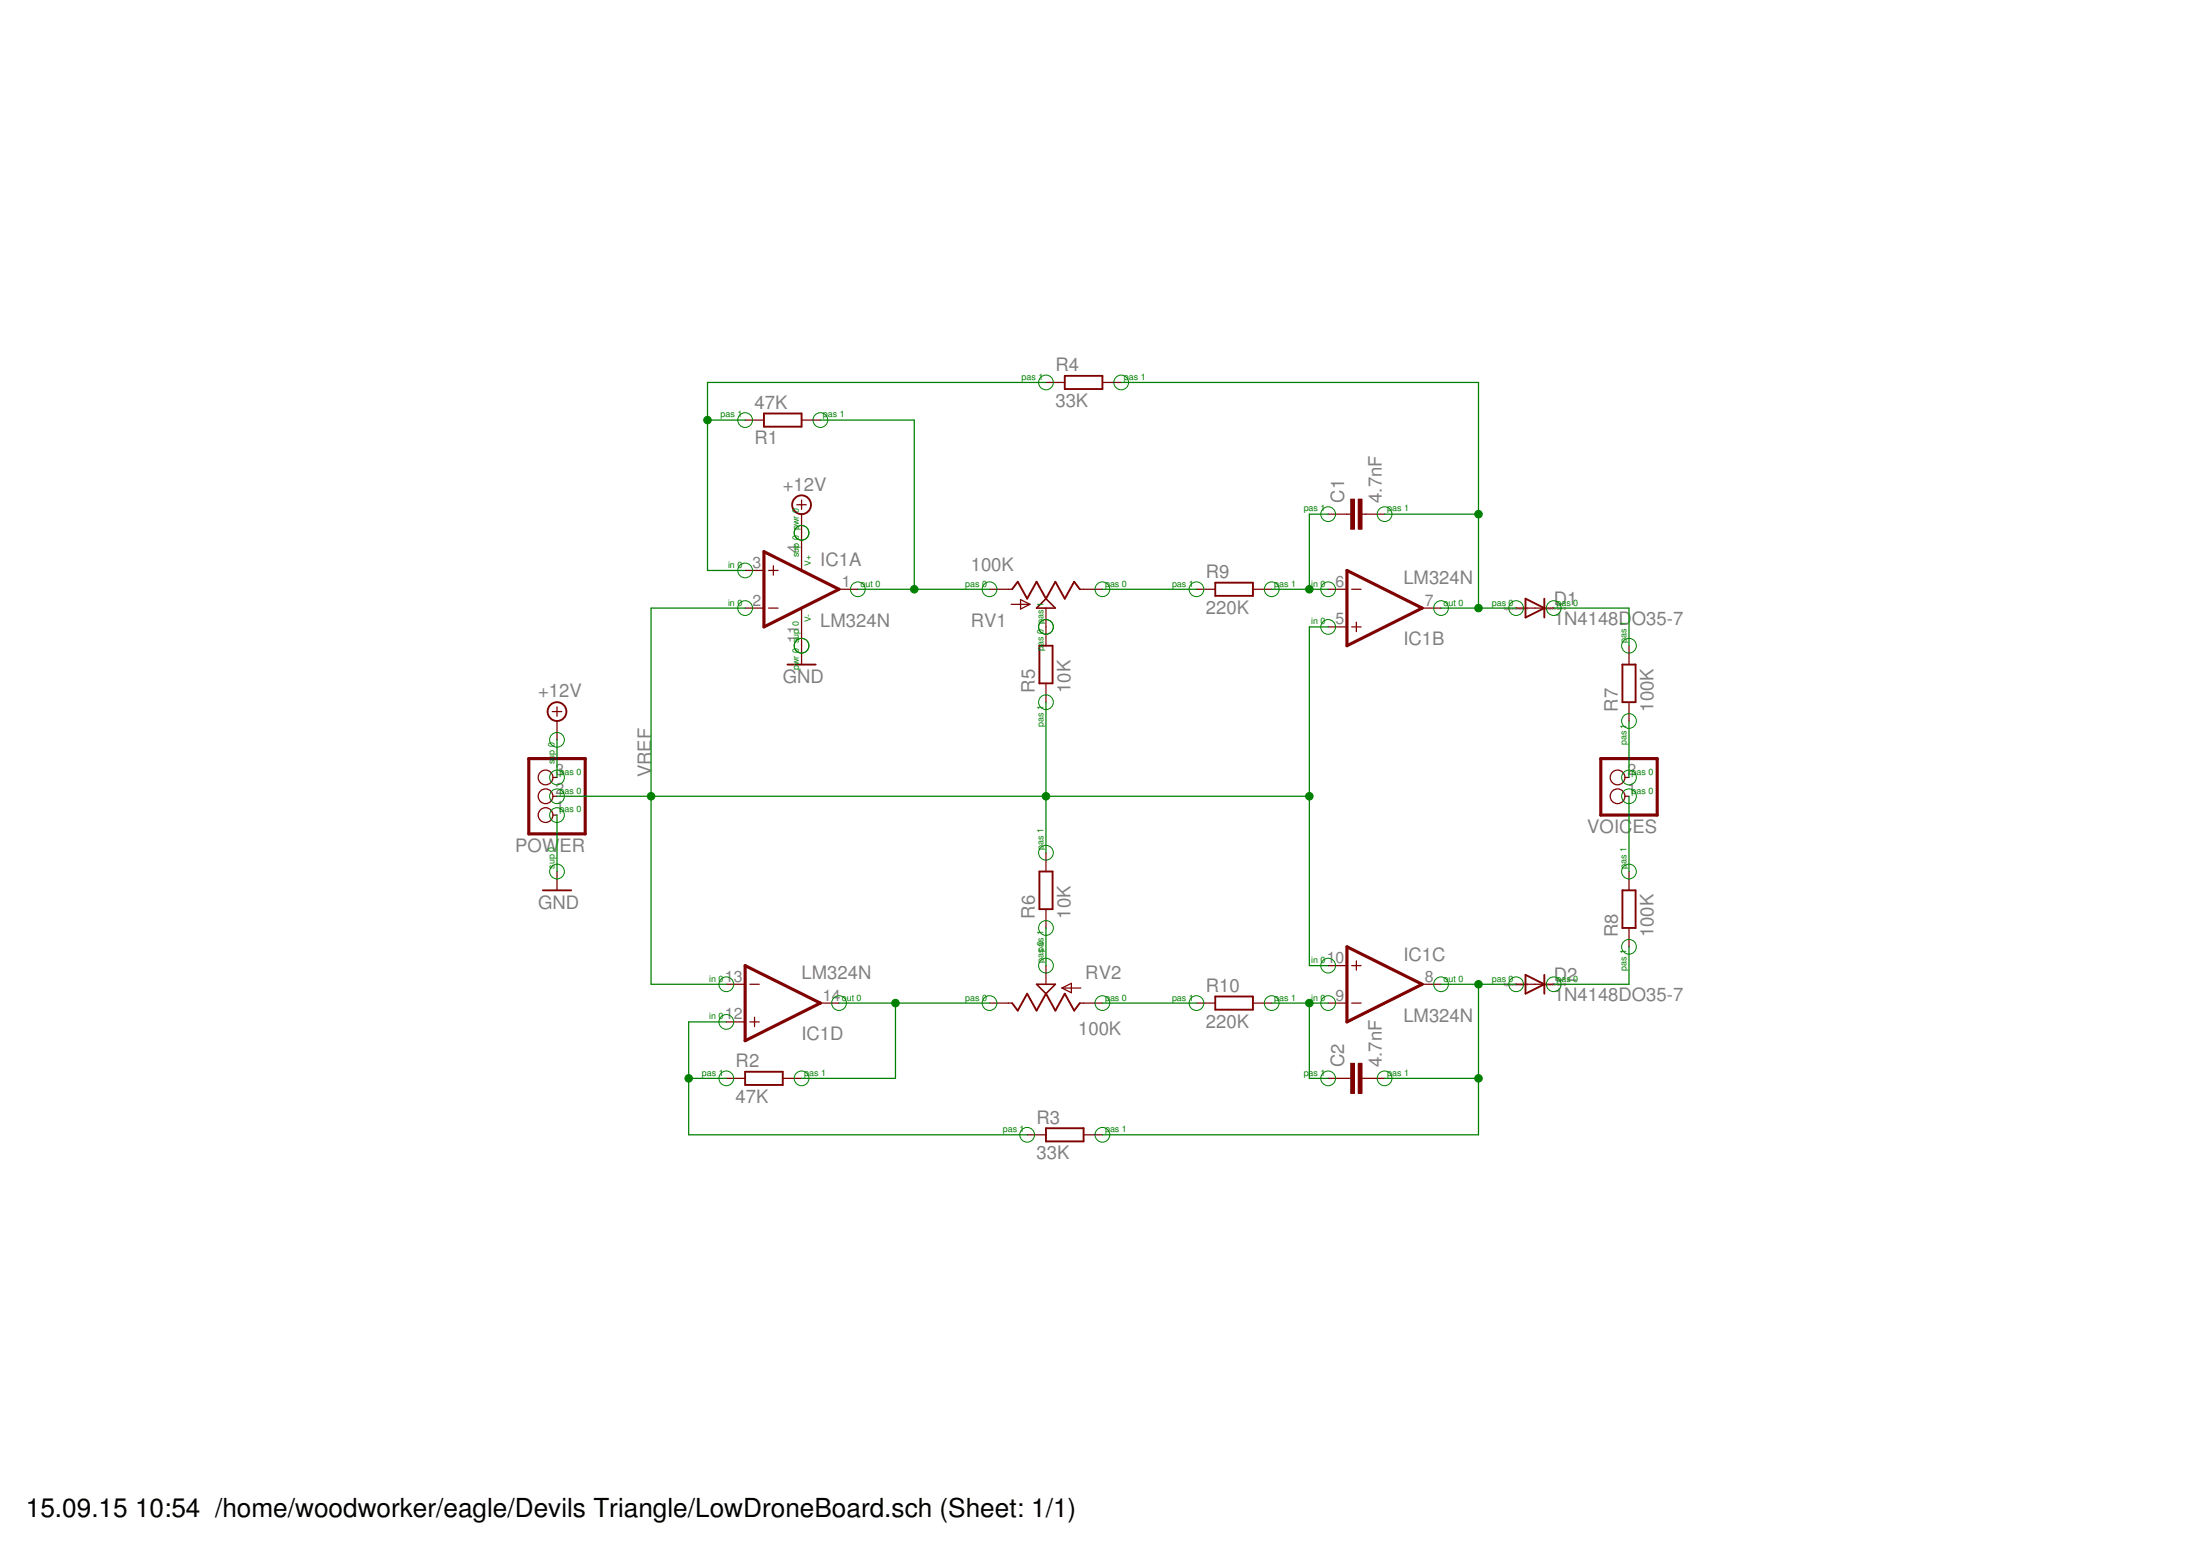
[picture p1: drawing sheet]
<?xml version="1.0" encoding="utf-8"?>
<!DOCTYPE eagle SYSTEM "eagle.dtd">
<!--
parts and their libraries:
SparkFun-Electromechanical: Licensing: Creative Commons ShareAlike 4.0 International - https://creativecommons.org/licenses/by-sa/4.0
-->
<eagle version="7.4.0">
<drawing>
<settings>
<setting alwaysvectorfont="no"/>
<setting verticaltext="up"/>
</settings>
<grid distance="0.1" unitdist="inch" unit="inch" style="lines" multiple="1" display="no" altdistance="0.01" altunitdist="inch" altunit="inch"/>
<schematic xreflabel="%F%N/%S.%C%R" xrefpart="/%S.%C%R">
<libraries>
<library name="linear">
<symbols>
<symbol name="OPAMP">
<wire x1="-5.08" y1="5.08" x2="-5.08" y2="-5.08" width="0.4064" layer="94"/>
<wire x1="-5.08" y1="-5.08" x2="5.08" y2="0" width="0.4064" layer="94"/>
<wire x1="5.08" y1="0" x2="-5.08" y2="5.08" width="0.4064" layer="94"/>
<wire x1="-3.81" y1="3.175" x2="-3.81" y2="1.905" width="0.1524" layer="94"/>
<wire x1="-4.445" y1="2.54" x2="-3.175" y2="2.54" width="0.1524" layer="94"/>
<wire x1="-4.445" y1="-2.54" x2="-3.175" y2="-2.54" width="0.1524" layer="94"/>
<text x="2.54" y="3.175" size="1.778" layer="95">&gt;NAME</text>
<text x="2.54" y="-5.08" size="1.778" layer="96">&gt;VALUE</text>
<pin name="-IN" x="-7.62" y="-2.54" visible="pad" length="short" direction="in"/>
<pin name="+IN" x="-7.62" y="2.54" visible="pad" length="short" direction="in"/>
<pin name="OUT" x="7.62" y="0" visible="pad" length="short" direction="out" rot="R180"/>
</symbol>
<symbol name="PWR+-">
<text x="1.27" y="3.175" size="0.8128" layer="93" rot="R90">V+</text>
<text x="1.27" y="-4.445" size="0.8128" layer="93" rot="R90">V-</text>
<pin name="V+" x="0" y="7.62" visible="pad" length="middle" direction="pwr" rot="R270"/>
<pin name="V-" x="0" y="-7.62" visible="pad" length="middle" direction="pwr" rot="R90"/>
</symbol>
</symbols>
<devicesets>
<deviceset name="LM324" prefix="IC">
<gates>
<gate name="A" symbol="OPAMP" x="15.24" y="10.16" swaplevel="1"/>
<gate name="B" symbol="OPAMP" x="43.18" y="10.16" swaplevel="1"/>
<gate name="C" symbol="OPAMP" x="15.24" y="-10.16" swaplevel="1"/>
<gate name="D" symbol="OPAMP" x="43.18" y="-7.62" swaplevel="1"/>
<gate name="P" symbol="PWR+-" x="15.24" y="10.16" addlevel="request"/>
</gates>
<devices>
<device name="N" package="DIL14">
<connects>
<connect gate="A" pin="+IN" pad="3"/>
<connect gate="A" pin="-IN" pad="2"/>
<connect gate="A" pin="OUT" pad="1"/>
<connect gate="B" pin="+IN" pad="5"/>
<connect gate="B" pin="-IN" pad="6"/>
<connect gate="B" pin="OUT" pad="7"/>
<connect gate="C" pin="+IN" pad="10"/>
<connect gate="C" pin="-IN" pad="9"/>
<connect gate="C" pin="OUT" pad="8"/>
<connect gate="D" pin="+IN" pad="12"/>
<connect gate="D" pin="-IN" pad="13"/>
<connect gate="D" pin="OUT" pad="14"/>
<connect gate="P" pin="V+" pad="4"/>
<connect gate="P" pin="V-" pad="11"/>
</connects>
<technologies>
<technology name=""/>
</technologies>
</device>
<device name="D" package="SO14">
<connects>
<connect gate="A" pin="+IN" pad="3"/>
<connect gate="A" pin="-IN" pad="2"/>
<connect gate="A" pin="OUT" pad="1"/>
<connect gate="B" pin="+IN" pad="5"/>
<connect gate="B" pin="-IN" pad="6"/>
<connect gate="B" pin="OUT" pad="7"/>
<connect gate="C" pin="+IN" pad="10"/>
<connect gate="C" pin="-IN" pad="9"/>
<connect gate="C" pin="OUT" pad="8"/>
<connect gate="D" pin="+IN" pad="12"/>
<connect gate="D" pin="-IN" pad="13"/>
<connect gate="D" pin="OUT" pad="14"/>
<connect gate="P" pin="V+" pad="4"/>
<connect gate="P" pin="V-" pad="11"/>
</connects>
<technologies>
<technology name=""/>
</technologies>
</device>
</devices>
</deviceset>
</devicesets>
</library>
<library name="diode">
<symbols>
<symbol name="D">
<wire x1="-1.27" y1="-1.27" x2="1.27" y2="0" width="0.254" layer="94"/>
<wire x1="1.27" y1="0" x2="-1.27" y2="1.27" width="0.254" layer="94"/>
<wire x1="1.27" y1="1.27" x2="1.27" y2="0" width="0.254" layer="94"/>
<wire x1="-1.27" y1="1.27" x2="-1.27" y2="-1.27" width="0.254" layer="94"/>
<wire x1="1.27" y1="0" x2="1.27" y2="-1.27" width="0.254" layer="94"/>
<text x="2.54" y="0.4826" size="1.778" layer="95">&gt;NAME</text>
<text x="2.54" y="-2.3114" size="1.778" layer="96">&gt;VALUE</text>
<pin name="A" x="-2.54" y="0" visible="off" length="short" direction="pas"/>
<pin name="C" x="2.54" y="0" visible="off" length="short" direction="pas" rot="R180"/>
<text x="-2.54" y="0" size="0.4064" layer="99" align="center">SpiceOrder 1</text>
<text x="2.54" y="0" size="0.4064" layer="99" align="center">SpiceOrder 2</text>
</symbol>
</symbols>
<devicesets>
<deviceset name="1N4148" prefix="D">
<gates>
<gate name="G$1" symbol="D" x="0" y="0"/>
</gates>
<devices>
<device name="DO35-10" package="DO35-10">
<connects>
<connect gate="G$1" pin="A" pad="A"/>
<connect gate="G$1" pin="C" pad="C"/>
</connects>
<technologies>
<technology name=""/>
</technologies>
</device>
<device name="DO35-7" package="DO35-7">
<connects>
<connect gate="G$1" pin="A" pad="A"/>
<connect gate="G$1" pin="C" pad="C"/>
</connects>
<technologies>
<technology name=""/>
</technologies>
</device>
</devices>
</deviceset>
</devicesets>
</library>
<library name="SparkFun-Electromechanical">
<symbols>
<symbol name="POT">
<wire x1="0" y1="-5.08" x2="0" y2="-4.572" width="0.1524" layer="94"/>
<wire x1="0" y1="-4.572" x2="-1.016" y2="-3.81" width="0.254" layer="94"/>
<wire x1="-1.016" y1="-3.81" x2="1.27" y2="-2.54" width="0.254" layer="94"/>
<wire x1="1.27" y1="-2.54" x2="-1.016" y2="-1.27" width="0.254" layer="94"/>
<wire x1="-1.016" y1="-1.27" x2="1.27" y2="0" width="0.254" layer="94"/>
<wire x1="1.27" y1="0" x2="-1.016" y2="1.27" width="0.254" layer="94"/>
<wire x1="-1.016" y1="1.27" x2="1.27" y2="2.54" width="0.254" layer="94"/>
<wire x1="1.27" y1="2.54" x2="-1.016" y2="3.81" width="0.254" layer="94"/>
<wire x1="-1.016" y1="3.81" x2="0" y2="4.572" width="0.254" layer="94"/>
<wire x1="0" y1="4.572" x2="0" y2="5.08" width="0.1524" layer="94"/>
<wire x1="1.27" y1="0" x2="2.54" y2="1.27" width="0.2032" layer="94"/>
<wire x1="2.54" y1="-1.27" x2="1.27" y2="0" width="0.2032" layer="94"/>
<wire x1="2.54" y1="1.27" x2="2.54" y2="-1.27" width="0.2032" layer="94"/>
<wire x1="2.032" y1="-4.699" x2="2.032" y2="-2.159" width="0.1524" layer="94"/>
<wire x1="2.032" y1="-2.159" x2="2.667" y2="-3.429" width="0.1524" layer="94"/>
<wire x1="2.667" y1="-3.429" x2="1.397" y2="-3.429" width="0.1524" layer="94"/>
<wire x1="1.397" y1="-3.429" x2="2.032" y2="-2.159" width="0.1524" layer="94"/>
<text x="5.08" y="-10.16" size="1.778" layer="95" rot="R90">&gt;NAME</text>
<text x="-2.54" y="-10.16" size="1.778" layer="95" rot="R90">&gt;Value</text>
<pin name="A" x="0" y="-7.62" visible="off" length="short" direction="pas" rot="R90"/>
<pin name="E" x="0" y="7.62" visible="off" length="short" direction="pas" rot="R270"/>
<pin name="S" x="5.08" y="0" visible="off" length="short" direction="pas" rot="R180"/>
</symbol>
</symbols>
<devicesets>
<deviceset name="POT" prefix="RV" uservalue="yes">
<gates>
<gate name="G$1" symbol="POT" x="0" y="0"/>
</gates>
<devices>
<device name="" package="ALPS_POT">
<connects>
<connect gate="G$1" pin="A" pad="P$3"/>
<connect gate="G$1" pin="E" pad="P$1"/>
<connect gate="G$1" pin="S" pad="P$2"/>
</connects>
<technologies>
<technology name="">
<attribute name="PROD_ID" value="RES-09177" constant="no"/>
</technology>
</technologies>
</device>
<device name="TRIM" package="TRIM_POT">
<connects>
<connect gate="G$1" pin="A" pad="3"/>
<connect gate="G$1" pin="E" pad="2"/>
<connect gate="G$1" pin="S" pad="1"/>
</connects>
<technologies>
<technology name=""/>
</technologies>
</device>
<device name="100K_3362U" package="3362U">
<connects>
<connect gate="G$1" pin="A" pad="P$3"/>
<connect gate="G$1" pin="E" pad="P$1"/>
<connect gate="G$1" pin="S" pad="P$2"/>
</connects>
<technologies>
<technology name=""/>
</technologies>
</device>
<device name="-RV16AF-20" package="POT_ALPHA_RV16AF-20">
<connects>
<connect gate="G$1" pin="A" pad="1"/>
<connect gate="G$1" pin="E" pad="3"/>
<connect gate="G$1" pin="S" pad="2"/>
</connects>
<technologies>
<technology name=""/>
</technologies>
</device>
<device name="MAM" package="POT_MAMMOTH">
<connects>
<connect gate="G$1" pin="A" pad="P$2"/>
<connect gate="G$1" pin="E" pad="P$3"/>
<connect gate="G$1" pin="S" pad="P$1"/>
</connects>
<technologies>
<technology name=""/>
</technologies>
</device>
<device name="ALPS-KIT" package="ALPS_POT_KIT">
<connects>
<connect gate="G$1" pin="A" pad="P$3"/>
<connect gate="G$1" pin="E" pad="P$1"/>
<connect gate="G$1" pin="S" pad="P$2"/>
</connects>
<technologies>
<technology name="">
<attribute name="PROD_ID" value="RES-09177" constant="no"/>
</technology>
</technologies>
</device>
</devices>
</deviceset>
</devicesets>
</library>
<library name="pinhead">
<symbols>
<symbol name="PINHD3">
<wire x1="-6.35" y1="-5.08" x2="1.27" y2="-5.08" width="0.4064" layer="94"/>
<wire x1="1.27" y1="-5.08" x2="1.27" y2="5.08" width="0.4064" layer="94"/>
<wire x1="1.27" y1="5.08" x2="-6.35" y2="5.08" width="0.4064" layer="94"/>
<wire x1="-6.35" y1="5.08" x2="-6.35" y2="-5.08" width="0.4064" layer="94"/>
<text x="-6.35" y="5.715" size="1.778" layer="95">&gt;NAME</text>
<text x="-6.35" y="-7.62" size="1.778" layer="96">&gt;VALUE</text>
<pin name="1" x="-2.54" y="2.54" visible="pad" length="short" direction="pas" function="dot"/>
<pin name="2" x="-2.54" y="0" visible="pad" length="short" direction="pas" function="dot"/>
<pin name="3" x="-2.54" y="-2.54" visible="pad" length="short" direction="pas" function="dot"/>
</symbol>
<symbol name="PINHD2">
<wire x1="-6.35" y1="-2.54" x2="1.27" y2="-2.54" width="0.4064" layer="94"/>
<wire x1="1.27" y1="-2.54" x2="1.27" y2="5.08" width="0.4064" layer="94"/>
<wire x1="1.27" y1="5.08" x2="-6.35" y2="5.08" width="0.4064" layer="94"/>
<wire x1="-6.35" y1="5.08" x2="-6.35" y2="-2.54" width="0.4064" layer="94"/>
<text x="-6.35" y="5.715" size="1.778" layer="95">&gt;NAME</text>
<text x="-6.35" y="-5.08" size="1.778" layer="96">&gt;VALUE</text>
<pin name="1" x="-2.54" y="2.54" visible="pad" length="short" direction="pas" function="dot"/>
<pin name="2" x="-2.54" y="0" visible="pad" length="short" direction="pas" function="dot"/>
</symbol>
</symbols>
<devicesets>
<deviceset name="PINHD-1X3" prefix="JP" uservalue="yes">
<gates>
<gate name="A" symbol="PINHD3" x="0" y="0"/>
</gates>
<devices>
<device name="" package="1X03">
<connects>
<connect gate="A" pin="1" pad="1"/>
<connect gate="A" pin="2" pad="2"/>
<connect gate="A" pin="3" pad="3"/>
</connects>
<technologies>
<technology name=""/>
</technologies>
</device>
<device name="/90" package="1X03/90">
<connects>
<connect gate="A" pin="1" pad="1"/>
<connect gate="A" pin="2" pad="2"/>
<connect gate="A" pin="3" pad="3"/>
</connects>
<technologies>
<technology name=""/>
</technologies>
</device>
</devices>
</deviceset>
<deviceset name="PINHD-1X2" prefix="JP" uservalue="yes">
<gates>
<gate name="G$1" symbol="PINHD2" x="0" y="0"/>
</gates>
<devices>
<device name="" package="1X02">
<connects>
<connect gate="G$1" pin="1" pad="1"/>
<connect gate="G$1" pin="2" pad="2"/>
</connects>
<technologies>
<technology name=""/>
</technologies>
</device>
<device name="/90" package="1X02/90">
<connects>
<connect gate="G$1" pin="1" pad="1"/>
<connect gate="G$1" pin="2" pad="2"/>
</connects>
<technologies>
<technology name=""/>
</technologies>
</device>
</devices>
</deviceset>
</devicesets>
</library>
<library name="resistor">
<symbols>
<symbol name="R-EU-1">
<wire x1="-2.54" y1="-0.889" x2="2.54" y2="-0.889" width="0.254" layer="94"/>
<wire x1="2.54" y1="0.889" x2="-2.54" y2="0.889" width="0.254" layer="94"/>
<wire x1="2.54" y1="-0.889" x2="2.54" y2="0.889" width="0.254" layer="94"/>
<wire x1="-2.54" y1="-0.889" x2="-2.54" y2="0.889" width="0.254" layer="94"/>
<text x="-3.81" y="1.4986" size="1.778" layer="95">&gt;NAME</text>
<text x="-3.81" y="-3.302" size="1.778" layer="96">&gt;VALUE</text>
<pin name="2" x="5.08" y="0" visible="off" length="short" direction="pas" swaplevel="1" rot="R180"/>
<pin name="1" x="-5.08" y="0" visible="off" length="short" direction="pas" swaplevel="1"/>
</symbol>
</symbols>
<devicesets>
<deviceset name="R-EU_" prefix="R" uservalue="yes">
<gates>
<gate name="G$1" symbol="R-EU-1" x="0" y="0"/>
</gates>
<devices>
<device name="R0402" package="R0402">
<connects>
<connect gate="G$1" pin="1" pad="1"/>
<connect gate="G$1" pin="2" pad="2"/>
</connects>
<technologies>
<technology name=""/>
</technologies>
</device>
<device name="R0603" package="R0603">
<connects>
<connect gate="G$1" pin="1" pad="1"/>
<connect gate="G$1" pin="2" pad="2"/>
</connects>
<technologies>
<technology name=""/>
</technologies>
</device>
<device name="R0805" package="R0805">
<connects>
<connect gate="G$1" pin="1" pad="1"/>
<connect gate="G$1" pin="2" pad="2"/>
</connects>
<technologies>
<technology name=""/>
</technologies>
</device>
<device name="R0805W" package="R0805W">
<connects>
<connect gate="G$1" pin="1" pad="1"/>
<connect gate="G$1" pin="2" pad="2"/>
</connects>
<technologies>
<technology name=""/>
</technologies>
</device>
<device name="R1206" package="R1206">
<connects>
<connect gate="G$1" pin="1" pad="1"/>
<connect gate="G$1" pin="2" pad="2"/>
</connects>
<technologies>
<technology name=""/>
</technologies>
</device>
<device name="R1206W" package="R1206W">
<connects>
<connect gate="G$1" pin="1" pad="1"/>
<connect gate="G$1" pin="2" pad="2"/>
</connects>
<technologies>
<technology name=""/>
</technologies>
</device>
<device name="R1210" package="R1210">
<connects>
<connect gate="G$1" pin="1" pad="1"/>
<connect gate="G$1" pin="2" pad="2"/>
</connects>
<technologies>
<technology name=""/>
</technologies>
</device>
<device name="R1210W" package="R1210W">
<connects>
<connect gate="G$1" pin="1" pad="1"/>
<connect gate="G$1" pin="2" pad="2"/>
</connects>
<technologies>
<technology name=""/>
</technologies>
</device>
<device name="R2010" package="R2010">
<connects>
<connect gate="G$1" pin="1" pad="1"/>
<connect gate="G$1" pin="2" pad="2"/>
</connects>
<technologies>
<technology name=""/>
</technologies>
</device>
<device name="R2010W" package="R2010W">
<connects>
<connect gate="G$1" pin="1" pad="1"/>
<connect gate="G$1" pin="2" pad="2"/>
</connects>
<technologies>
<technology name=""/>
</technologies>
</device>
<device name="R2012" package="R2012">
<connects>
<connect gate="G$1" pin="1" pad="1"/>
<connect gate="G$1" pin="2" pad="2"/>
</connects>
<technologies>
<technology name=""/>
</technologies>
</device>
<device name="R2012W" package="R2012W">
<connects>
<connect gate="G$1" pin="1" pad="1"/>
<connect gate="G$1" pin="2" pad="2"/>
</connects>
<technologies>
<technology name=""/>
</technologies>
</device>
<device name="R2512" package="R2512">
<connects>
<connect gate="G$1" pin="1" pad="1"/>
<connect gate="G$1" pin="2" pad="2"/>
</connects>
<technologies>
<technology name=""/>
</technologies>
</device>
<device name="R2512W" package="R2512W">
<connects>
<connect gate="G$1" pin="1" pad="1"/>
<connect gate="G$1" pin="2" pad="2"/>
</connects>
<technologies>
<technology name=""/>
</technologies>
</device>
<device name="R3216" package="R3216">
<connects>
<connect gate="G$1" pin="1" pad="1"/>
<connect gate="G$1" pin="2" pad="2"/>
</connects>
<technologies>
<technology name=""/>
</technologies>
</device>
<device name="R3216W" package="R3216W">
<connects>
<connect gate="G$1" pin="1" pad="1"/>
<connect gate="G$1" pin="2" pad="2"/>
</connects>
<technologies>
<technology name=""/>
</technologies>
</device>
<device name="R3225" package="R3225">
<connects>
<connect gate="G$1" pin="1" pad="1"/>
<connect gate="G$1" pin="2" pad="2"/>
</connects>
<technologies>
<technology name=""/>
</technologies>
</device>
<device name="R3225W" package="R3225W">
<connects>
<connect gate="G$1" pin="1" pad="1"/>
<connect gate="G$1" pin="2" pad="2"/>
</connects>
<technologies>
<technology name=""/>
</technologies>
</device>
<device name="R5025" package="R5025">
<connects>
<connect gate="G$1" pin="1" pad="1"/>
<connect gate="G$1" pin="2" pad="2"/>
</connects>
<technologies>
<technology name=""/>
</technologies>
</device>
<device name="R5025W" package="R5025W">
<connects>
<connect gate="G$1" pin="1" pad="1"/>
<connect gate="G$1" pin="2" pad="2"/>
</connects>
<technologies>
<technology name=""/>
</technologies>
</device>
<device name="R6332" package="R6332">
<connects>
<connect gate="G$1" pin="1" pad="1"/>
<connect gate="G$1" pin="2" pad="2"/>
</connects>
<technologies>
<technology name=""/>
</technologies>
</device>
<device name="R6332W" package="R6332W">
<connects>
<connect gate="G$1" pin="1" pad="1"/>
<connect gate="G$1" pin="2" pad="2"/>
</connects>
<technologies>
<technology name=""/>
</technologies>
</device>
<device name="M0805" package="M0805">
<connects>
<connect gate="G$1" pin="1" pad="1"/>
<connect gate="G$1" pin="2" pad="2"/>
</connects>
<technologies>
<technology name=""/>
</technologies>
</device>
<device name="M1206" package="M1206">
<connects>
<connect gate="G$1" pin="1" pad="1"/>
<connect gate="G$1" pin="2" pad="2"/>
</connects>
<technologies>
<technology name=""/>
</technologies>
</device>
<device name="M1406" package="M1406">
<connects>
<connect gate="G$1" pin="1" pad="1"/>
<connect gate="G$1" pin="2" pad="2"/>
</connects>
<technologies>
<technology name=""/>
</technologies>
</device>
<device name="M2012" package="M2012">
<connects>
<connect gate="G$1" pin="1" pad="1"/>
<connect gate="G$1" pin="2" pad="2"/>
</connects>
<technologies>
<technology name=""/>
</technologies>
</device>
<device name="M2309" package="M2309">
<connects>
<connect gate="G$1" pin="1" pad="1"/>
<connect gate="G$1" pin="2" pad="2"/>
</connects>
<technologies>
<technology name=""/>
</technologies>
</device>
<device name="M3216" package="M3216">
<connects>
<connect gate="G$1" pin="1" pad="1"/>
<connect gate="G$1" pin="2" pad="2"/>
</connects>
<technologies>
<technology name=""/>
</technologies>
</device>
<device name="M3516" package="M3516">
<connects>
<connect gate="G$1" pin="1" pad="1"/>
<connect gate="G$1" pin="2" pad="2"/>
</connects>
<technologies>
<technology name=""/>
</technologies>
</device>
<device name="M5923" package="M5923">
<connects>
<connect gate="G$1" pin="1" pad="1"/>
<connect gate="G$1" pin="2" pad="2"/>
</connects>
<technologies>
<technology name=""/>
</technologies>
</device>
<device name="0204/5" package="0204/5">
<connects>
<connect gate="G$1" pin="1" pad="1"/>
<connect gate="G$1" pin="2" pad="2"/>
</connects>
<technologies>
<technology name=""/>
</technologies>
</device>
<device name="0204/7" package="0204/7">
<connects>
<connect gate="G$1" pin="1" pad="1"/>
<connect gate="G$1" pin="2" pad="2"/>
</connects>
<technologies>
<technology name=""/>
</technologies>
</device>
<device name="0204/2V" package="0204V">
<connects>
<connect gate="G$1" pin="1" pad="1"/>
<connect gate="G$1" pin="2" pad="2"/>
</connects>
<technologies>
<technology name=""/>
</technologies>
</device>
<device name="0207/10" package="0207/10">
<connects>
<connect gate="G$1" pin="1" pad="1"/>
<connect gate="G$1" pin="2" pad="2"/>
</connects>
<technologies>
<technology name=""/>
</technologies>
</device>
<device name="0207/12" package="0207/12">
<connects>
<connect gate="G$1" pin="1" pad="1"/>
<connect gate="G$1" pin="2" pad="2"/>
</connects>
<technologies>
<technology name=""/>
</technologies>
</device>
<device name="0207/15" package="0207/15">
<connects>
<connect gate="G$1" pin="1" pad="1"/>
<connect gate="G$1" pin="2" pad="2"/>
</connects>
<technologies>
<technology name=""/>
</technologies>
</device>
<device name="0207/2V" package="0207/2V">
<connects>
<connect gate="G$1" pin="1" pad="1"/>
<connect gate="G$1" pin="2" pad="2"/>
</connects>
<technologies>
<technology name=""/>
</technologies>
</device>
<device name="0207/5V" package="0207/5V">
<connects>
<connect gate="G$1" pin="1" pad="1"/>
<connect gate="G$1" pin="2" pad="2"/>
</connects>
<technologies>
<technology name=""/>
</technologies>
</device>
<device name="0207/7" package="0207/7">
<connects>
<connect gate="G$1" pin="1" pad="1"/>
<connect gate="G$1" pin="2" pad="2"/>
</connects>
<technologies>
<technology name=""/>
</technologies>
</device>
<device name="0309/10" package="0309/10">
<connects>
<connect gate="G$1" pin="1" pad="1"/>
<connect gate="G$1" pin="2" pad="2"/>
</connects>
<technologies>
<technology name=""/>
</technologies>
</device>
<device name="0309/12" package="0309/12">
<connects>
<connect gate="G$1" pin="1" pad="1"/>
<connect gate="G$1" pin="2" pad="2"/>
</connects>
<technologies>
<technology name=""/>
</technologies>
</device>
<device name="0309/V" package="0309V">
<connects>
<connect gate="G$1" pin="1" pad="1"/>
<connect gate="G$1" pin="2" pad="2"/>
</connects>
<technologies>
<technology name=""/>
</technologies>
</device>
<device name="0411/12" package="0411/12">
<connects>
<connect gate="G$1" pin="1" pad="1"/>
<connect gate="G$1" pin="2" pad="2"/>
</connects>
<technologies>
<technology name=""/>
</technologies>
</device>
<device name="0411/15" package="0411/15">
<connects>
<connect gate="G$1" pin="1" pad="1"/>
<connect gate="G$1" pin="2" pad="2"/>
</connects>
<technologies>
<technology name=""/>
</technologies>
</device>
<device name="0411/3V" package="0411V">
<connects>
<connect gate="G$1" pin="1" pad="1"/>
<connect gate="G$1" pin="2" pad="2"/>
</connects>
<technologies>
<technology name=""/>
</technologies>
</device>
<device name="0414/15" package="0414/15">
<connects>
<connect gate="G$1" pin="1" pad="1"/>
<connect gate="G$1" pin="2" pad="2"/>
</connects>
<technologies>
<technology name=""/>
</technologies>
</device>
<device name="0414/5V" package="0414V">
<connects>
<connect gate="G$1" pin="1" pad="1"/>
<connect gate="G$1" pin="2" pad="2"/>
</connects>
<technologies>
<technology name=""/>
</technologies>
</device>
<device name="0617/17" package="0617/17">
<connects>
<connect gate="G$1" pin="1" pad="1"/>
<connect gate="G$1" pin="2" pad="2"/>
</connects>
<technologies>
<technology name=""/>
</technologies>
</device>
<device name="0617/22" package="0617/22">
<connects>
<connect gate="G$1" pin="1" pad="1"/>
<connect gate="G$1" pin="2" pad="2"/>
</connects>
<technologies>
<technology name=""/>
</technologies>
</device>
<device name="0617/5V" package="0617V">
<connects>
<connect gate="G$1" pin="1" pad="1"/>
<connect gate="G$1" pin="2" pad="2"/>
</connects>
<technologies>
<technology name=""/>
</technologies>
</device>
<device name="0922/22" package="0922/22">
<connects>
<connect gate="G$1" pin="1" pad="1"/>
<connect gate="G$1" pin="2" pad="2"/>
</connects>
<technologies>
<technology name=""/>
</technologies>
</device>
<device name="0613/5V" package="P0613V">
<connects>
<connect gate="G$1" pin="1" pad="1"/>
<connect gate="G$1" pin="2" pad="2"/>
</connects>
<technologies>
<technology name=""/>
</technologies>
</device>
<device name="0613/15" package="P0613/15">
<connects>
<connect gate="G$1" pin="1" pad="1"/>
<connect gate="G$1" pin="2" pad="2"/>
</connects>
<technologies>
<technology name=""/>
</technologies>
</device>
<device name="0817/22" package="P0817/22">
<connects>
<connect gate="G$1" pin="1" pad="1"/>
<connect gate="G$1" pin="2" pad="2"/>
</connects>
<technologies>
<technology name=""/>
</technologies>
</device>
<device name="0817/7V" package="P0817V">
<connects>
<connect gate="G$1" pin="1" pad="1"/>
<connect gate="G$1" pin="2" pad="2"/>
</connects>
<technologies>
<technology name=""/>
</technologies>
</device>
<device name="V234/12" package="V234/12">
<connects>
<connect gate="G$1" pin="1" pad="1"/>
<connect gate="G$1" pin="2" pad="2"/>
</connects>
<technologies>
<technology name=""/>
</technologies>
</device>
<device name="V235/17" package="V235/17">
<connects>
<connect gate="G$1" pin="1" pad="1"/>
<connect gate="G$1" pin="2" pad="2"/>
</connects>
<technologies>
<technology name=""/>
</technologies>
</device>
<device name="V526-0" package="V526-0">
<connects>
<connect gate="G$1" pin="1" pad="1"/>
<connect gate="G$1" pin="2" pad="2"/>
</connects>
<technologies>
<technology name=""/>
</technologies>
</device>
<device name="MELF0102R" package="MINI_MELF-0102R">
<connects>
<connect gate="G$1" pin="1" pad="1"/>
<connect gate="G$1" pin="2" pad="2"/>
</connects>
<technologies>
<technology name=""/>
</technologies>
</device>
<device name="MELF0102W" package="MINI_MELF-0102W">
<connects>
<connect gate="G$1" pin="1" pad="1"/>
<connect gate="G$1" pin="2" pad="2"/>
</connects>
<technologies>
<technology name=""/>
</technologies>
</device>
<device name="MELF0204R" package="MINI_MELF-0204R">
<connects>
<connect gate="G$1" pin="1" pad="1"/>
<connect gate="G$1" pin="2" pad="2"/>
</connects>
<technologies>
<technology name=""/>
</technologies>
</device>
<device name="MELF0204W" package="MINI_MELF-0204W">
<connects>
<connect gate="G$1" pin="1" pad="1"/>
<connect gate="G$1" pin="2" pad="2"/>
</connects>
<technologies>
<technology name=""/>
</technologies>
</device>
<device name="MELF0207R" package="MINI_MELF-0207R">
<connects>
<connect gate="G$1" pin="1" pad="1"/>
<connect gate="G$1" pin="2" pad="2"/>
</connects>
<technologies>
<technology name=""/>
</technologies>
</device>
<device name="MELF0207W" package="MINI_MELF-0207W">
<connects>
<connect gate="G$1" pin="1" pad="1"/>
<connect gate="G$1" pin="2" pad="2"/>
</connects>
<technologies>
<technology name=""/>
</technologies>
</device>
<device name="0922V" package="0922V">
<connects>
<connect gate="G$1" pin="1" pad="1"/>
<connect gate="G$1" pin="2" pad="2"/>
</connects>
<technologies>
<technology name=""/>
</technologies>
</device>
<device name="RDH/15" package="RDH/15">
<connects>
<connect gate="G$1" pin="1" pad="1"/>
<connect gate="G$1" pin="2" pad="2"/>
</connects>
<technologies>
<technology name=""/>
</technologies>
</device>
<device name="MELF0102AX" package="MINI_MELF-0102AX">
<connects>
<connect gate="G$1" pin="1" pad="1"/>
<connect gate="G$1" pin="2" pad="2"/>
</connects>
<technologies>
<technology name=""/>
</technologies>
</device>
<device name="R0201" package="R0201">
<connects>
<connect gate="G$1" pin="1" pad="1"/>
<connect gate="G$1" pin="2" pad="2"/>
</connects>
<technologies>
<technology name=""/>
</technologies>
</device>
<device name="VTA52" package="VTA52">
<connects>
<connect gate="G$1" pin="1" pad="1"/>
<connect gate="G$1" pin="2" pad="2"/>
</connects>
<technologies>
<technology name=""/>
</technologies>
</device>
<device name="VTA53" package="VTA53">
<connects>
<connect gate="G$1" pin="1" pad="1"/>
<connect gate="G$1" pin="2" pad="2"/>
</connects>
<technologies>
<technology name=""/>
</technologies>
</device>
<device name="VTA54" package="VTA54">
<connects>
<connect gate="G$1" pin="1" pad="1"/>
<connect gate="G$1" pin="2" pad="2"/>
</connects>
<technologies>
<technology name=""/>
</technologies>
</device>
<device name="VTA55" package="VTA55">
<connects>
<connect gate="G$1" pin="1" pad="1"/>
<connect gate="G$1" pin="2" pad="2"/>
</connects>
<technologies>
<technology name=""/>
</technologies>
</device>
<device name="VTA56" package="VTA56">
<connects>
<connect gate="G$1" pin="1" pad="1"/>
<connect gate="G$1" pin="2" pad="2"/>
</connects>
<technologies>
<technology name=""/>
</technologies>
</device>
<device name="VMTA55" package="VMTA55">
<connects>
<connect gate="G$1" pin="1" pad="1"/>
<connect gate="G$1" pin="2" pad="2"/>
</connects>
<technologies>
<technology name=""/>
</technologies>
</device>
<device name="VMTB60" package="VMTB60">
<connects>
<connect gate="G$1" pin="1" pad="1"/>
<connect gate="G$1" pin="2" pad="2"/>
</connects>
<technologies>
<technology name=""/>
</technologies>
</device>
<device name="R4527" package="R4527">
<connects>
<connect gate="G$1" pin="1" pad="1"/>
<connect gate="G$1" pin="2" pad="2"/>
</connects>
<technologies>
<technology name=""/>
</technologies>
</device>
<device name="WSC0001" package="WSC0001">
<connects>
<connect gate="G$1" pin="1" pad="1"/>
<connect gate="G$1" pin="2" pad="2"/>
</connects>
<technologies>
<technology name=""/>
</technologies>
</device>
<device name="WSC0002" package="WSC0002">
<connects>
<connect gate="G$1" pin="1" pad="1"/>
<connect gate="G$1" pin="2" pad="2"/>
</connects>
<technologies>
<technology name=""/>
</technologies>
</device>
<device name="WSC01/2" package="WSC01/2">
<connects>
<connect gate="G$1" pin="1" pad="1"/>
<connect gate="G$1" pin="2" pad="2"/>
</connects>
<technologies>
<technology name=""/>
</technologies>
</device>
<device name="WSC2515" package="WSC2515">
<connects>
<connect gate="G$1" pin="1" pad="1"/>
<connect gate="G$1" pin="2" pad="2"/>
</connects>
<technologies>
<technology name=""/>
</technologies>
</device>
<device name="WSC4527" package="WSC4527">
<connects>
<connect gate="G$1" pin="1" pad="1"/>
<connect gate="G$1" pin="2" pad="2"/>
</connects>
<technologies>
<technology name=""/>
</technologies>
</device>
<device name="WSC6927" package="WSC6927">
<connects>
<connect gate="G$1" pin="1" pad="1"/>
<connect gate="G$1" pin="2" pad="2"/>
</connects>
<technologies>
<technology name=""/>
</technologies>
</device>
<device name="R1218" package="R1218">
<connects>
<connect gate="G$1" pin="1" pad="1"/>
<connect gate="G$1" pin="2" pad="2"/>
</connects>
<technologies>
<technology name=""/>
</technologies>
</device>
<device name="1812X7R" package="1812X7R">
<connects>
<connect gate="G$1" pin="1" pad="1"/>
<connect gate="G$1" pin="2" pad="2"/>
</connects>
<technologies>
<technology name=""/>
</technologies>
</device>
<device name="PRL1632" package="PRL1632">
<connects>
<connect gate="G$1" pin="1" pad="1"/>
<connect gate="G$1" pin="2" pad="2"/>
</connects>
<technologies>
<technology name=""/>
</technologies>
</device>
<device name="01005" package="R01005">
<connects>
<connect gate="G$1" pin="1" pad="1"/>
<connect gate="G$1" pin="2" pad="2"/>
</connects>
<technologies>
<technology name=""/>
</technologies>
</device>
</devices>
</deviceset>
</devicesets>
</library>
<library name="SparkFun-Passives">
<symbols>
<symbol name="CAP">
<wire x1="0" y1="2.54" x2="0" y2="2.032" width="0.1524" layer="94"/>
<wire x1="0" y1="0" x2="0" y2="0.508" width="0.1524" layer="94"/>
<text x="1.524" y="2.921" size="1.778" layer="95">&gt;NAME</text>
<text x="1.524" y="-2.159" size="1.778" layer="96">&gt;VALUE</text>
<rectangle x1="-2.032" y1="0.508" x2="2.032" y2="1.016" layer="94"/>
<rectangle x1="-2.032" y1="1.524" x2="2.032" y2="2.032" layer="94"/>
<pin name="1" x="0" y="5.08" visible="off" length="short" direction="pas" swaplevel="1" rot="R270"/>
<pin name="2" x="0" y="-2.54" visible="off" length="short" direction="pas" swaplevel="1" rot="R90"/>
</symbol>
</symbols>
<devicesets>
<deviceset name="CAP" prefix="C" uservalue="yes">
<gates>
<gate name="G$1" symbol="CAP" x="0" y="0"/>
</gates>
<devices>
<device name="PTH" package="CAP-PTH-SMALL">
<connects>
<connect gate="G$1" pin="1" pad="1"/>
<connect gate="G$1" pin="2" pad="2"/>
</connects>
<technologies>
<technology name=""/>
</technologies>
</device>
<device name="PTH2" package="CAP-PTH-SMALL2">
<connects>
<connect gate="G$1" pin="1" pad="1"/>
<connect gate="G$1" pin="2" pad="2"/>
</connects>
<technologies>
<technology name=""/>
</technologies>
</device>
<device name="0805" package="0805">
<connects>
<connect gate="G$1" pin="1" pad="1"/>
<connect gate="G$1" pin="2" pad="2"/>
</connects>
<technologies>
<technology name=""/>
</technologies>
</device>
<device name="PTH3" package="CAP-PTH-LARGE">
<connects>
<connect gate="G$1" pin="1" pad="1"/>
<connect gate="G$1" pin="2" pad="2"/>
</connects>
<technologies>
<technology name=""/>
</technologies>
</device>
<device name="SMD" package="GRM43D">
<connects>
<connect gate="G$1" pin="1" pad="A"/>
<connect gate="G$1" pin="2" pad="C"/>
</connects>
<technologies>
<technology name=""/>
</technologies>
</device>
<device name="0603-CAP" package="0603-CAP">
<connects>
<connect gate="G$1" pin="1" pad="1"/>
<connect gate="G$1" pin="2" pad="2"/>
</connects>
<technologies>
<technology name=""/>
</technologies>
</device>
<device name="0402-CAP" package="0402-CAP">
<connects>
<connect gate="G$1" pin="1" pad="1"/>
<connect gate="G$1" pin="2" pad="2"/>
</connects>
<technologies>
<technology name=""/>
</technologies>
</device>
<device name="PTH1" package="CAP-PTH-5MM">
<connects>
<connect gate="G$1" pin="1" pad="1"/>
<connect gate="G$1" pin="2" pad="2"/>
</connects>
<technologies>
<technology name=""/>
</technologies>
</device>
<device name="_" package="AXIAL-5MM">
<connects>
<connect gate="G$1" pin="1" pad="P$1"/>
<connect gate="G$1" pin="2" pad="P$2"/>
</connects>
<technologies>
<technology name=""/>
</technologies>
</device>
<device name="1210" package="1210">
<connects>
<connect gate="G$1" pin="1" pad="1"/>
<connect gate="G$1" pin="2" pad="2"/>
</connects>
<technologies>
<technology name=""/>
</technologies>
</device>
<device name="1206" package="1206">
<connects>
<connect gate="G$1" pin="1" pad="1"/>
<connect gate="G$1" pin="2" pad="2"/>
</connects>
<technologies>
<technology name=""/>
</technologies>
</device>
<device name="ASMD" package="CTZ3">
<connects>
<connect gate="G$1" pin="1" pad="+"/>
<connect gate="G$1" pin="2" pad="-"/>
</connects>
<technologies>
<technology name=""/>
</technologies>
</device>
<device name="KIT" package="CAP-PTH-SMALL-KIT">
<connects>
<connect gate="G$1" pin="1" pad="1"/>
<connect gate="G$1" pin="2" pad="2"/>
</connects>
<technologies>
<technology name=""/>
</technologies>
</device>
<device name="EZ" package="CAP-PTH-SMALLEZ">
<connects>
<connect gate="G$1" pin="1" pad="1"/>
<connect gate="G$1" pin="2" pad="2"/>
</connects>
<technologies>
<technology name=""/>
</technologies>
</device>
</devices>
</deviceset>
</devicesets>
</library>
<library name="supply1">
<symbols>
<symbol name="GND">
<wire x1="-1.905" y1="0" x2="1.905" y2="0" width="0.254" layer="94"/>
<text x="-2.54" y="-2.54" size="1.778" layer="96">&gt;VALUE</text>
<pin name="GND" x="0" y="2.54" visible="off" length="short" direction="sup" rot="R270"/>
</symbol>
</symbols>
<devicesets>
<deviceset name="GND" prefix="GND">
<gates>
<gate name="1" symbol="GND" x="0" y="0"/>
</gates>
<devices>
<device name="">
<technologies>
<technology name=""/>
</technologies>
</device>
</devices>
</deviceset>
</devicesets>
</library>
<library name="supply2">
<symbols>
<symbol name="+12V">
<wire x1="0" y1="1.905" x2="0" y2="0.635" width="0.1524" layer="94"/>
<wire x1="-0.635" y1="1.27" x2="0.635" y2="1.27" width="0.1524" layer="94"/>
<circle x="0" y="1.27" radius="1.27" width="0.254" layer="94"/>
<text x="-2.54" y="3.175" size="1.778" layer="96">&gt;VALUE</text>
<pin name="+12V" x="0" y="-2.54" visible="off" length="short" direction="sup" rot="R90"/>
</symbol>
</symbols>
<devicesets>
<deviceset name="+12V" prefix="SUPPLY">
<gates>
<gate name="+12V" symbol="+12V" x="0" y="0"/>
</gates>
<devices>
<device name="">
<technologies>
<technology name=""/>
</technologies>
</device>
</devices>
</deviceset>
</devicesets>
</library>
</libraries>
<attributes>
</attributes>
<variantdefs>
</variantdefs>
<classes>
<class number="0" name="default" width="0" drill="0">
</class>
</classes>
<parts>
<part name="IC1" library="linear" deviceset="LM324" device="N"/>
<part name="D1" library="diode" deviceset="1N4148" device="DO35-7"/>
<part name="D2" library="diode" deviceset="1N4148" device="DO35-7"/>
<part name="RV1" library="SparkFun-Electromechanical" deviceset="POT" device="-RV16AF-20" value="100K"/>
<part name="RV2" library="SparkFun-Electromechanical" deviceset="POT" device="-RV16AF-20" value="100K"/>
<part name="POWER" library="pinhead" deviceset="PINHD-1X3" device="/90"/>
<part name="VOICES" library="pinhead" deviceset="PINHD-1X2" device="/90"/>
<part name="R1" library="resistor" deviceset="R-EU_" device="0207/7" value="47K"/>
<part name="R2" library="resistor" deviceset="R-EU_" device="0207/7" value="47K"/>
<part name="R3" library="resistor" deviceset="R-EU_" device="0207/7" value="33K"/>
<part name="R4" library="resistor" deviceset="R-EU_" device="0207/7" value="33K"/>
<part name="R5" library="resistor" deviceset="R-EU_" device="0207/7" value="10K"/>
<part name="R6" library="resistor" deviceset="R-EU_" device="0207/7" value="10K"/>
<part name="R7" library="resistor" deviceset="R-EU_" device="0207/7" value="100K"/>
<part name="R8" library="resistor" deviceset="R-EU_" device="0207/7" value="100K"/>
<part name="R9" library="resistor" deviceset="R-EU_" device="0207/7" value="220K"/>
<part name="R10" library="resistor" deviceset="R-EU_" device="0207/7" value="220K"/>
<part name="C1" library="SparkFun-Passives" deviceset="CAP" device="PTH" value="4.7nF"/>
<part name="C2" library="SparkFun-Passives" deviceset="CAP" device="PTH" value="4.7nF"/>
<part name="GND1" library="supply1" deviceset="GND" device=""/>
<part name="SUPPLY1" library="supply2" deviceset="+12V" device=""/>
<part name="SUPPLY2" library="supply2" deviceset="+12V" device=""/>
<part name="GND2" library="supply1" deviceset="GND" device=""/>
</parts>
<sheets>
<sheet>
<plain>
</plain>
<instances>
<instance part="IC1" gate="A" x="38.1" y="81.28"/>
<instance part="IC1" gate="B" x="116.84" y="78.74" rot="MR180"/>
<instance part="IC1" gate="C" x="116.84" y="27.94"/>
<instance part="IC1" gate="D" x="35.56" y="25.4" rot="MR180"/>
<instance part="D1" gate="G$1" x="137.16" y="78.74"/>
<instance part="D2" gate="G$1" x="137.16" y="27.94"/>
<instance part="RV1" gate="G$1" x="71.12" y="81.28" rot="R270"/>
<instance part="RV2" gate="G$1" x="71.12" y="25.4" rot="R90"/>
<instance part="POWER" gate="A" x="2.54" y="53.34" rot="R180"/>
<instance part="VOICES" gate="G$1" x="147.32" y="55.88" rot="R180"/>
<instance part="R1" gate="G$1" x="35.56" y="104.14" rot="MR180"/>
<instance part="R2" gate="G$1" x="33.02" y="15.24"/>
<instance part="R3" gate="G$1" x="73.66" y="7.62"/>
<instance part="R4" gate="G$1" x="76.2" y="109.22"/>
<instance part="R5" gate="G$1" x="71.12" y="71.12" rot="R90"/>
<instance part="R6" gate="G$1" x="71.12" y="40.64" rot="R90"/>
<instance part="R7" gate="G$1" x="149.86" y="68.58" rot="R90"/>
<instance part="R8" gate="G$1" x="149.86" y="38.1" rot="R90"/>
<instance part="R9" gate="G$1" x="96.52" y="81.28"/>
<instance part="R10" gate="G$1" x="96.52" y="25.4"/>
<instance part="C1" gate="G$1" x="114.3" y="91.44" rot="R90"/>
<instance part="C2" gate="G$1" x="114.3" y="15.24" rot="R90"/>
<instance part="GND1" gate="1" x="5.08" y="40.64"/>
<instance part="SUPPLY1" gate="+12V" x="5.08" y="63.5"/>
<instance part="IC1" gate="P" x="38.1" y="81.28"/>
<instance part="SUPPLY2" gate="+12V" x="38.1" y="91.44"/>
<instance part="GND2" gate="1" x="38.1" y="71.12"/>
</instances>
<busses>
</busses>
<nets>
<net name="VREF" class="0">
<segment>
<wire x1="5.08" y1="53.34" x2="17.78" y2="53.34" width="0.1524" layer="91"/>
<wire x1="17.78" y1="53.34" x2="17.78" y2="78.74" width="0.1524" layer="91"/>
<pinref part="IC1" gate="A" pin="-IN"/>
<wire x1="17.78" y1="78.74" x2="30.48" y2="78.74" width="0.1524" layer="91"/>
<wire x1="17.78" y1="53.34" x2="17.78" y2="27.94" width="0.1524" layer="91"/>
<pinref part="R5" gate="G$1" pin="1"/>
<pinref part="R6" gate="G$1" pin="2"/>
<wire x1="71.12" y1="45.72" x2="71.12" y2="53.34" width="0.1524" layer="91"/>
<wire x1="71.12" y1="53.34" x2="71.12" y2="66.04" width="0.1524" layer="91"/>
<wire x1="17.78" y1="53.34" x2="71.12" y2="53.34" width="0.1524" layer="91"/>
<label x="17.78" y="55.88" size="1.778" layer="95" rot="R90"/>
<pinref part="POWER" gate="A" pin="2"/>
<junction x="17.78" y="53.34"/>
<junction x="71.12" y="53.34"/>
<pinref part="IC1" gate="D" pin="-IN"/>
<wire x1="17.78" y1="27.94" x2="27.94" y2="27.94" width="0.1524" layer="91"/>
<wire x1="71.12" y1="53.34" x2="106.68" y2="53.34" width="0.1524" layer="91"/>
<wire x1="106.68" y1="53.34" x2="106.68" y2="76.2" width="0.1524" layer="91"/>
<pinref part="IC1" gate="B" pin="+IN"/>
<wire x1="106.68" y1="76.2" x2="109.22" y2="76.2" width="0.1524" layer="91"/>
<wire x1="106.68" y1="53.34" x2="106.68" y2="30.48" width="0.1524" layer="91"/>
<pinref part="IC1" gate="C" pin="+IN"/>
<wire x1="106.68" y1="30.48" x2="109.22" y2="30.48" width="0.1524" layer="91"/>
<junction x="106.68" y="53.34"/>
</segment>
</net>
<net name="N$2" class="0">
<segment>
<pinref part="IC1" gate="A" pin="+IN"/>
<wire x1="30.48" y1="83.82" x2="25.4" y2="83.82" width="0.1524" layer="91"/>
<wire x1="25.4" y1="83.82" x2="25.4" y2="104.14" width="0.1524" layer="91"/>
<pinref part="R1" gate="G$1" pin="1"/>
<wire x1="25.4" y1="104.14" x2="30.48" y2="104.14" width="0.1524" layer="91"/>
<wire x1="25.4" y1="104.14" x2="25.4" y2="109.22" width="0.1524" layer="91"/>
<pinref part="R4" gate="G$1" pin="1"/>
<wire x1="25.4" y1="109.22" x2="71.12" y2="109.22" width="0.1524" layer="91"/>
<junction x="25.4" y="104.14"/>
</segment>
</net>
<net name="N$3" class="0">
<segment>
<pinref part="IC1" gate="A" pin="OUT"/>
<wire x1="45.72" y1="81.28" x2="53.34" y2="81.28" width="0.1524" layer="91"/>
<pinref part="RV1" gate="G$1" pin="A"/>
<pinref part="R1" gate="G$1" pin="2"/>
<wire x1="53.34" y1="81.28" x2="63.5" y2="81.28" width="0.1524" layer="91"/>
<wire x1="40.64" y1="104.14" x2="53.34" y2="104.14" width="0.1524" layer="91"/>
<wire x1="53.34" y1="104.14" x2="53.34" y2="81.28" width="0.1524" layer="91"/>
<junction x="53.34" y="81.28"/>
</segment>
</net>
<net name="N$6" class="0">
<segment>
<pinref part="RV1" gate="G$1" pin="S"/>
<pinref part="R5" gate="G$1" pin="2"/>
</segment>
</net>
<net name="N$7" class="0">
<segment>
<pinref part="RV2" gate="G$1" pin="S"/>
<pinref part="R6" gate="G$1" pin="1"/>
<wire x1="71.12" y1="35.56" x2="71.12" y2="30.48" width="0.1524" layer="91"/>
</segment>
</net>
<net name="N$1" class="0">
<segment>
<pinref part="R2" gate="G$1" pin="1"/>
<wire x1="27.94" y1="15.24" x2="22.86" y2="15.24" width="0.1524" layer="91"/>
<wire x1="22.86" y1="15.24" x2="22.86" y2="22.86" width="0.1524" layer="91"/>
<wire x1="22.86" y1="15.24" x2="22.86" y2="7.62" width="0.1524" layer="91"/>
<wire x1="22.86" y1="7.62" x2="68.58" y2="7.62" width="0.1524" layer="91"/>
<pinref part="R3" gate="G$1" pin="1"/>
<junction x="22.86" y="15.24"/>
<pinref part="IC1" gate="D" pin="+IN"/>
<wire x1="22.86" y1="22.86" x2="27.94" y2="22.86" width="0.1524" layer="91"/>
</segment>
</net>
<net name="N$4" class="0">
<segment>
<pinref part="RV2" gate="G$1" pin="E"/>
<pinref part="R2" gate="G$1" pin="2"/>
<wire x1="50.8" y1="25.4" x2="63.5" y2="25.4" width="0.1524" layer="91"/>
<wire x1="38.1" y1="15.24" x2="50.8" y2="15.24" width="0.1524" layer="91"/>
<wire x1="50.8" y1="15.24" x2="50.8" y2="25.4" width="0.1524" layer="91"/>
<pinref part="IC1" gate="D" pin="OUT"/>
<wire x1="43.18" y1="25.4" x2="50.8" y2="25.4" width="0.1524" layer="91"/>
<junction x="50.8" y="25.4"/>
</segment>
</net>
<net name="N$8" class="0">
<segment>
<pinref part="R8" gate="G$1" pin="2"/>
<wire x1="149.86" y1="53.34" x2="149.86" y2="43.18" width="0.1524" layer="91"/>
<pinref part="VOICES" gate="G$1" pin="1"/>
</segment>
</net>
<net name="N$9" class="0">
<segment>
<pinref part="R7" gate="G$1" pin="1"/>
<wire x1="149.86" y1="55.88" x2="149.86" y2="63.5" width="0.1524" layer="91"/>
<pinref part="VOICES" gate="G$1" pin="2"/>
</segment>
</net>
<net name="N$10" class="0">
<segment>
<pinref part="D1" gate="G$1" pin="C"/>
<wire x1="139.7" y1="78.74" x2="149.86" y2="78.74" width="0.1524" layer="91"/>
<pinref part="R7" gate="G$1" pin="2"/>
<wire x1="149.86" y1="78.74" x2="149.86" y2="73.66" width="0.1524" layer="91"/>
</segment>
</net>
<net name="N$11" class="0">
<segment>
<wire x1="139.7" y1="27.94" x2="149.86" y2="27.94" width="0.1524" layer="91"/>
<pinref part="R8" gate="G$1" pin="1"/>
<wire x1="149.86" y1="27.94" x2="149.86" y2="33.02" width="0.1524" layer="91"/>
<pinref part="D2" gate="G$1" pin="C"/>
</segment>
</net>
<net name="N$12" class="0">
<segment>
<pinref part="D2" gate="G$1" pin="A"/>
<wire x1="129.54" y1="27.94" x2="134.62" y2="27.94" width="0.1524" layer="91"/>
<wire x1="129.54" y1="27.94" x2="129.54" y2="15.24" width="0.1524" layer="91"/>
<pinref part="R3" gate="G$1" pin="2"/>
<wire x1="129.54" y1="15.24" x2="129.54" y2="7.62" width="0.1524" layer="91"/>
<wire x1="129.54" y1="7.62" x2="78.74" y2="7.62" width="0.1524" layer="91"/>
<junction x="129.54" y="27.94"/>
<pinref part="IC1" gate="C" pin="OUT"/>
<wire x1="124.46" y1="27.94" x2="129.54" y2="27.94" width="0.1524" layer="91"/>
<pinref part="C2" gate="G$1" pin="2"/>
<wire x1="116.84" y1="15.24" x2="129.54" y2="15.24" width="0.1524" layer="91"/>
<junction x="129.54" y="15.24"/>
</segment>
</net>
<net name="N$13" class="0">
<segment>
<pinref part="IC1" gate="B" pin="OUT"/>
<wire x1="124.46" y1="78.74" x2="129.54" y2="78.74" width="0.1524" layer="91"/>
<pinref part="D1" gate="G$1" pin="A"/>
<pinref part="R4" gate="G$1" pin="2"/>
<wire x1="129.54" y1="78.74" x2="134.62" y2="78.74" width="0.1524" layer="91"/>
<wire x1="81.28" y1="109.22" x2="129.54" y2="109.22" width="0.1524" layer="91"/>
<wire x1="129.54" y1="109.22" x2="129.54" y2="91.44" width="0.1524" layer="91"/>
<junction x="129.54" y="78.74"/>
<pinref part="C1" gate="G$1" pin="2"/>
<wire x1="129.54" y1="91.44" x2="129.54" y2="78.74" width="0.1524" layer="91"/>
<wire x1="116.84" y1="91.44" x2="129.54" y2="91.44" width="0.1524" layer="91"/>
<junction x="129.54" y="91.44"/>
</segment>
</net>
<net name="N$14" class="0">
<segment>
<pinref part="RV1" gate="G$1" pin="E"/>
<pinref part="R9" gate="G$1" pin="1"/>
<wire x1="78.74" y1="81.28" x2="91.44" y2="81.28" width="0.1524" layer="91"/>
</segment>
</net>
<net name="N$15" class="0">
<segment>
<pinref part="R9" gate="G$1" pin="2"/>
<pinref part="IC1" gate="B" pin="-IN"/>
<wire x1="101.6" y1="81.28" x2="106.68" y2="81.28" width="0.1524" layer="91"/>
<pinref part="C1" gate="G$1" pin="1"/>
<wire x1="106.68" y1="81.28" x2="109.22" y2="81.28" width="0.1524" layer="91"/>
<wire x1="109.22" y1="91.44" x2="106.68" y2="91.44" width="0.1524" layer="91"/>
<wire x1="106.68" y1="91.44" x2="106.68" y2="81.28" width="0.1524" layer="91"/>
<junction x="106.68" y="81.28"/>
</segment>
</net>
<net name="N$22" class="0">
<segment>
<pinref part="RV2" gate="G$1" pin="A"/>
<pinref part="R10" gate="G$1" pin="1"/>
<wire x1="78.74" y1="25.4" x2="91.44" y2="25.4" width="0.1524" layer="91"/>
</segment>
</net>
<net name="+12V" class="0">
<segment>
<pinref part="POWER" gate="A" pin="3"/>
<pinref part="SUPPLY1" gate="+12V" pin="+12V"/>
<wire x1="5.08" y1="55.88" x2="5.08" y2="60.96" width="0.1524" layer="91"/>
</segment>
<segment>
<pinref part="IC1" gate="P" pin="V+"/>
<pinref part="SUPPLY2" gate="+12V" pin="+12V"/>
</segment>
</net>
<net name="GND" class="0">
<segment>
<pinref part="POWER" gate="A" pin="1"/>
<pinref part="GND1" gate="1" pin="GND"/>
<wire x1="5.08" y1="50.8" x2="5.08" y2="43.18" width="0.1524" layer="91"/>
</segment>
<segment>
<pinref part="IC1" gate="P" pin="V-"/>
<pinref part="GND2" gate="1" pin="GND"/>
</segment>
</net>
<net name="N$5" class="0">
<segment>
<pinref part="R10" gate="G$1" pin="2"/>
<pinref part="IC1" gate="C" pin="-IN"/>
<wire x1="101.6" y1="25.4" x2="106.68" y2="25.4" width="0.1524" layer="91"/>
<pinref part="C2" gate="G$1" pin="1"/>
<wire x1="106.68" y1="25.4" x2="109.22" y2="25.4" width="0.1524" layer="91"/>
<wire x1="109.22" y1="15.24" x2="106.68" y2="15.24" width="0.1524" layer="91"/>
<wire x1="106.68" y1="15.24" x2="106.68" y2="25.4" width="0.1524" layer="91"/>
<junction x="106.68" y="25.4"/>
</segment>
</net>
</nets>
</sheet>
</sheets>
<errors>
<approved hash="104,1,38.1,88.9,IC1P,V+,+12V,,,"/>
<approved hash="104,1,38.1,73.66,IC1P,V-,GND,,,"/>
<approved hash="108,1,106.68,81.28,N$15,,,,,"/>
<approved hash="113,1,4.08342,51.9388,POWER,,,,,"/>
<approved hash="113,1,148.863,53.2088,VOICES,,,,,"/>
</errors>
</schematic>
</drawing>
</eagle>
